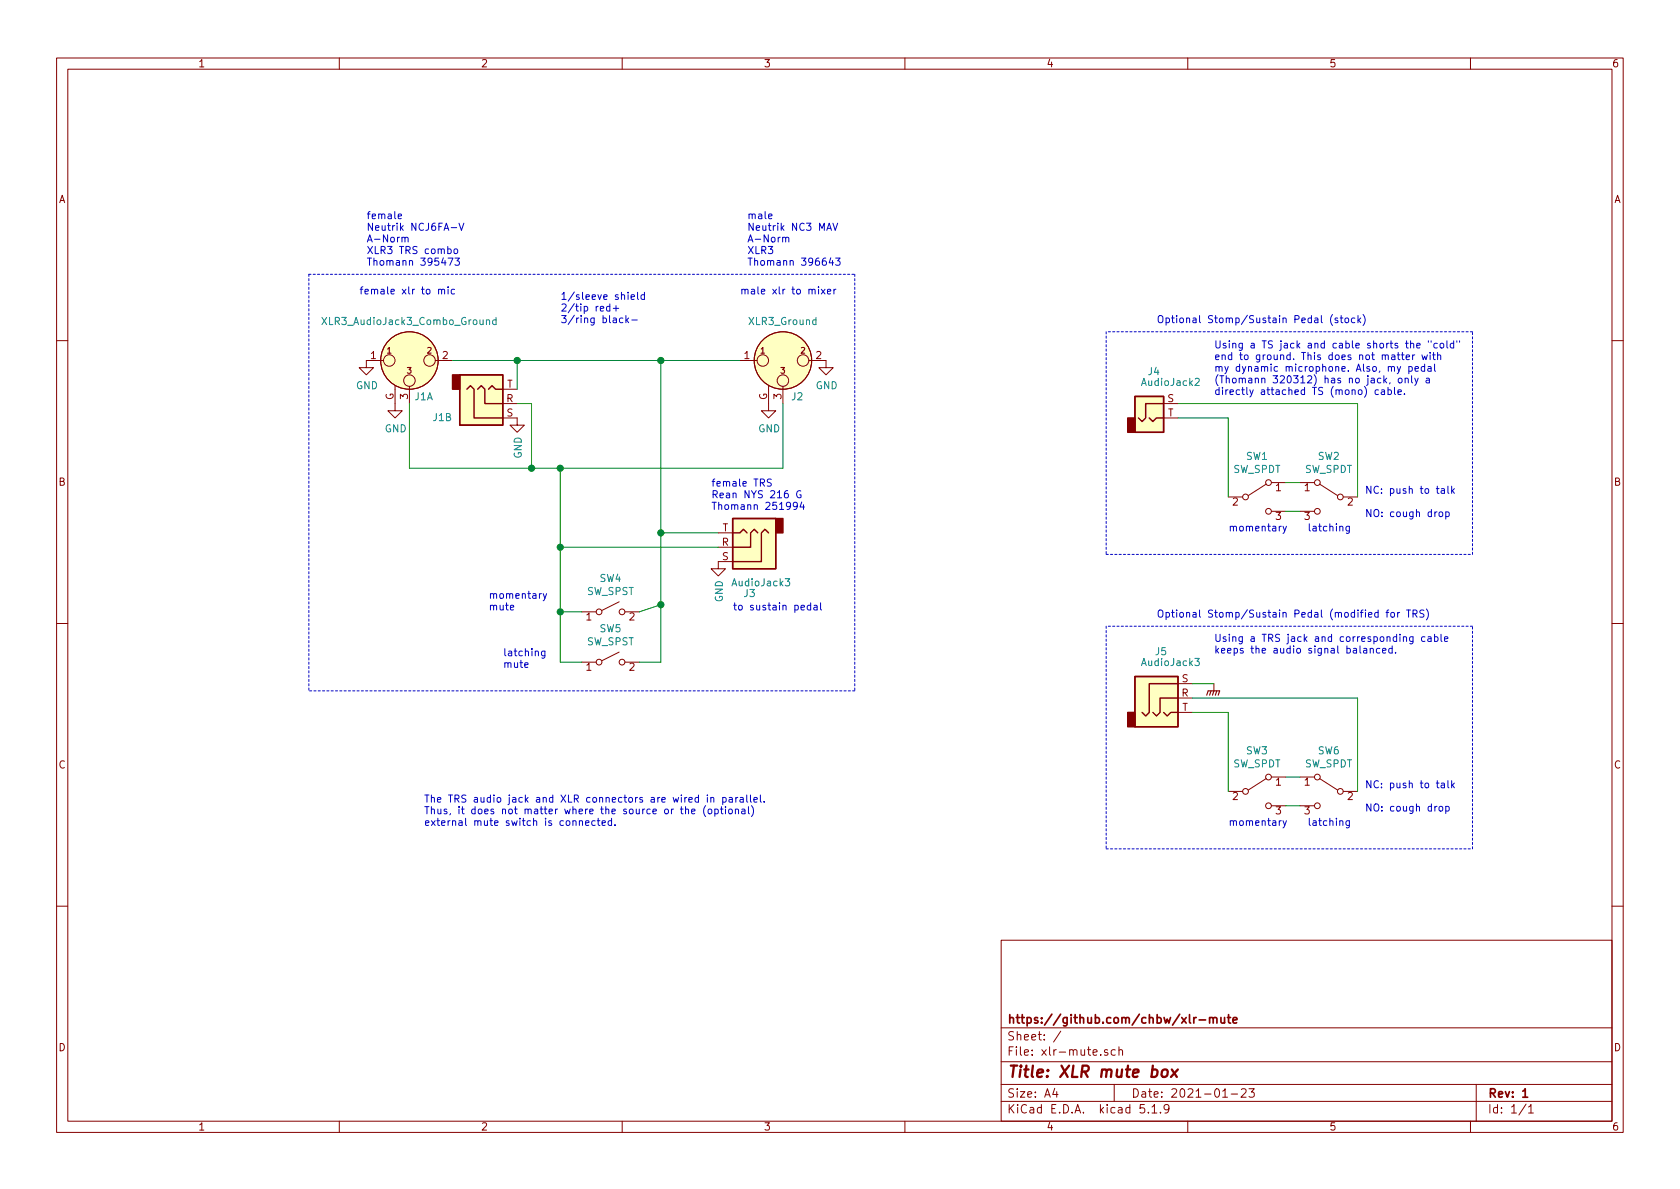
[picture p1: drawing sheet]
EESchema Schematic File Version 4
EELAYER 30 0
EELAYER END
$Descr A4 11693 8268
encoding utf-8
Sheet 1 1
Title "XLR mute box"
Date "2021-01-23"
Rev "1"
Comp "https://github.com/chbw/xlr-mute"
Comment1 ""
Comment2 ""
Comment3 ""
Comment4 ""
$EndDescr
Text Notes 3900 2250 0    50   ~ 0
1/sleeve shield\n2/tip red+\n3/ring black-
$Comp
L power:GND #PWR02
U 1 1
P 5750 2500
F 0 "#PWR02" H 5750 2250 50  0001 C CNN
F 1 "GND" H 5755 2327 50  0000 C CNN
F 2 "" H 5750 2500 50  0001 C CNN
F 3 "" H 5750 2500 50  0001 C CNN
	1    5750 2500
	1    0    0    -1  
$EndComp
$Comp
L power:GND #PWR01
U 1 1
P 2550 2500
F 0 "#PWR01" H 2550 2250 50  0001 C CNN
F 1 "GND" H 2555 2327 50  0000 C CNN
F 2 "" H 2550 2500 50  0001 C CNN
F 3 "" H 2550 2500 50  0001 C CNN
	1    2550 2500
	1    0    0    -1  
$EndComp
Wire Wire Line
	5450 2800 5450 3250
Text Notes 2500 2050 0    50   ~ 0
female xlr to mic
Text Notes 5150 2050 0    50   ~ 0
male xlr to mixer
$Comp
L Switch:SW_SPDT SW2
U 1 1
P 9250 3450
F 0 "SW2" H 9250 3735 50  0000 C CNN
F 1 "SW_SPDT" H 9250 3644 50  0000 C CNN
F 2 "" H 9250 3450 50  0001 C CNN
F 3 "~" H 9250 3450 50  0001 C CNN
	1    9250 3450
	-1   0    0    -1  
$EndComp
$Comp
L Switch:SW_SPDT SW1
U 1 1
P 8750 3450
F 0 "SW1" H 8750 3735 50  0000 C CNN
F 1 "SW_SPDT" H 8750 3644 50  0000 C CNN
F 2 "" H 8750 3450 50  0001 C CNN
F 3 "~" H 8750 3450 50  0001 C CNN
	1    8750 3450
	1    0    0    -1  
$EndComp
Wire Wire Line
	9050 3550 8950 3550
Wire Wire Line
	9050 3350 8950 3350
Text Notes 8550 3700 0    50   ~ 0
momentary
Text Notes 9100 3700 0    50   ~ 0
latching
$Comp
L Connector:AudioJack3 J3
U 1 1
P 5200 3800
F 0 "J3" H 5182 4125 50  0000 C CNN
F 1 "AudioJack3" H 5100 4050 50  0000 C CNN
F 2 "" H 5200 3800 50  0001 C CNN
F 3 "~" H 5200 3800 50  0001 C CNN
	1    5200 3800
	-1   0    0    1   
$EndComp
$Comp
L power:GND #PWR03
U 1 1
P 5000 3900
F 0 "#PWR03" H 5000 3650 50  0001 C CNN
F 1 "GND" V 5005 3772 50  0000 R CNN
F 2 "" H 5000 3900 50  0001 C CNN
F 3 "" H 5000 3900 50  0001 C CNN
	1    5000 3900
	1    0    0    -1  
$EndComp
Wire Notes Line
	7700 2300 7700 3850
Wire Notes Line
	7700 3850 10250 3850
Wire Notes Line
	10250 3850 10250 2300
Wire Notes Line
	10250 2300 7700 2300
Text Notes 8050 2250 0    50   ~ 0
Optional Stomp/Sustain Pedal (stock)
Wire Notes Line
	2150 1900 5950 1900
Wire Notes Line
	5950 1900 5950 4800
Wire Notes Line
	5950 4800 2150 4800
Wire Notes Line
	2150 1900 2150 4800
Text Notes 9500 3600 0    50   ~ 0
NC: push to talk\n\nNO: cough drop
Wire Wire Line
	2850 3250 2850 2800
Text Notes 2550 1850 0    50   ~ 0
female\nNeutrik NCJ6FA-V\nA-Norm\nXLR3 TRS combo\nThomann 395473
Text Notes 5200 1850 0    50   ~ 0
male\nNeutrik NC3 MAV\nA-Norm\nXLR3\nThomann 396643
Text Notes 4950 3550 0    50   ~ 0
female TRS\nRean NYS 216 G\nThomann 251994
$Comp
L Connector:XLR3_AudioJack3_Combo_Ground J1
U 1 1
P 2850 2500
F 0 "J1" H 2950 2250 50  0000 C CNN
F 1 "XLR3_AudioJack3_Combo_Ground" H 2850 2774 50  0000 C CNN
F 2 "" H 2850 2500 50  0001 C CNN
F 3 " ~" H 2850 2500 50  0001 C CNN
	1    2850 2500
	1    0    0    -1  
$EndComp
$Comp
L power:GND #PWR04
U 1 1
P 2750 2800
F 0 "#PWR04" H 2750 2550 50  0001 C CNN
F 1 "GND" H 2755 2627 50  0000 C CNN
F 2 "" H 2750 2800 50  0001 C CNN
F 3 "" H 2750 2800 50  0001 C CNN
	1    2750 2800
	1    0    0    -1  
$EndComp
$Comp
L Connector:XLR3_Ground J2
U 1 1
P 5450 2500
F 0 "J2" H 5550 2250 50  0000 C CNN
F 1 "XLR3_Ground" H 5450 2774 50  0000 C CNN
F 2 "" H 5450 2500 50  0001 C CNN
F 3 " ~" H 5450 2500 50  0001 C CNN
	1    5450 2500
	1    0    0    -1  
$EndComp
$Comp
L power:GND #PWR07
U 1 1
P 5350 2800
F 0 "#PWR07" H 5350 2550 50  0001 C CNN
F 1 "GND" H 5355 2627 50  0000 C CNN
F 2 "" H 5350 2800 50  0001 C CNN
F 3 "" H 5350 2800 50  0001 C CNN
	1    5350 2800
	1    0    0    -1  
$EndComp
Wire Wire Line
	2850 3250 3700 3250
$Comp
L Switch:SW_SPST SW4
U 1 1
P 4250 4250
F 0 "SW4" H 4250 4485 50  0000 C CNN
F 1 "SW_SPST" H 4250 4394 50  0000 C CNN
F 2 "" H 4250 4250 50  0001 C CNN
F 3 "~" H 4250 4250 50  0001 C CNN
	1    4250 4250
	1    0    0    -1  
$EndComp
$Comp
L Switch:SW_SPST SW5
U 1 1
P 4250 4600
F 0 "SW5" H 4250 4835 50  0000 C CNN
F 1 "SW_SPST" H 4250 4744 50  0000 C CNN
F 2 "" H 4250 4600 50  0001 C CNN
F 3 "~" H 4250 4600 50  0001 C CNN
	1    4250 4600
	1    0    0    -1  
$EndComp
Wire Wire Line
	4450 4250 4600 4200
Wire Wire Line
	4600 4200 4600 3700
Wire Wire Line
	4050 4250 3900 4250
Wire Wire Line
	3900 4250 3900 3800
Connection ~ 3700 3250
Wire Wire Line
	3900 4250 3900 4600
Wire Wire Line
	3900 4600 4050 4600
Connection ~ 3900 4250
Connection ~ 4600 4200
Wire Wire Line
	4450 4600 4600 4600
Wire Wire Line
	4600 4200 4600 4600
Text Notes 3400 4250 0    50   ~ 0
momentary\nmute
Text Notes 3500 4650 0    50   ~ 0
latching\nmute
Text Notes 5100 4250 0    50   ~ 0
to sustain pedal
Wire Wire Line
	3900 3800 5000 3800
Connection ~ 3900 3800
Wire Wire Line
	3900 3800 3900 3250
Wire Wire Line
	4600 3700 5000 3700
Connection ~ 4600 3700
Wire Wire Line
	4600 2500 4600 3700
Wire Wire Line
	8550 2900 8550 3450
Wire Wire Line
	9450 2800 9450 3450
$Comp
L Switch:SW_SPDT SW6
U 1 1
P 9250 5500
F 0 "SW6" H 9250 5785 50  0000 C CNN
F 1 "SW_SPDT" H 9250 5694 50  0000 C CNN
F 2 "" H 9250 5500 50  0001 C CNN
F 3 "~" H 9250 5500 50  0001 C CNN
	1    9250 5500
	-1   0    0    -1  
$EndComp
$Comp
L Switch:SW_SPDT SW3
U 1 1
P 8750 5500
F 0 "SW3" H 8750 5785 50  0000 C CNN
F 1 "SW_SPDT" H 8750 5694 50  0000 C CNN
F 2 "" H 8750 5500 50  0001 C CNN
F 3 "~" H 8750 5500 50  0001 C CNN
	1    8750 5500
	1    0    0    -1  
$EndComp
Wire Wire Line
	9050 5600 8950 5600
Wire Wire Line
	9050 5400 8950 5400
Text Notes 8550 5750 0    50   ~ 0
momentary
Text Notes 9100 5750 0    50   ~ 0
latching
$Comp
L Connector:AudioJack3 J5
U 1 1
P 8100 4850
F 0 "J5" H 8082 5175 50  0000 C CNN
F 1 "AudioJack3" H 8150 5100 50  0000 C CNN
F 2 "" H 8100 4850 50  0001 C CNN
F 3 "~" H 8100 4850 50  0001 C CNN
	1    8100 4850
	1    0    0    -1  
$EndComp
Wire Notes Line
	7700 4350 7700 5900
Wire Notes Line
	7700 5900 10250 5900
Wire Notes Line
	10250 5900 10250 4350
Wire Notes Line
	10250 4350 7700 4350
Text Notes 8050 4300 0    50   ~ 0
Optional Stomp/Sustain Pedal (modified for TRS)
Text Notes 9500 5650 0    50   ~ 0
NC: push to talk\n\nNO: cough drop
$Comp
L power:GNDPWR #PWR08
U 1 1
P 8450 4750
F 0 "#PWR08" H 8450 4550 50  0001 C CNN
F 1 "GNDPWR" H 8454 4596 50  0001 C CNN
F 2 "" H 8450 4700 50  0001 C CNN
F 3 "" H 8450 4700 50  0001 C CNN
	1    8450 4750
	1    0    0    -1  
$EndComp
Wire Wire Line
	8300 4750 8450 4750
Wire Wire Line
	8550 4950 8300 4950
Wire Wire Line
	8550 4950 8550 5500
Wire Wire Line
	8300 4850 9450 4850
Wire Wire Line
	9450 4850 9450 5500
$Comp
L Connector:AudioJack2 J4
U 1 1
P 8000 2900
F 0 "J4" H 8032 3225 50  0000 C CNN
F 1 "AudioJack2" H 8150 3150 50  0000 C CNN
F 2 "" H 8000 2900 50  0001 C CNN
F 3 "~" H 8000 2900 50  0001 C CNN
	1    8000 2900
	1    0    0    -1  
$EndComp
Wire Wire Line
	8200 2900 8550 2900
Wire Wire Line
	8200 2800 9450 2800
Text Notes 2950 5750 0    50   ~ 0
The TRS audio jack and XLR connectors are wired in parallel.\nThus, it does not matter where the source or the (optional)\nexternal mute switch is connected.
Text Notes 8450 4550 0    50   ~ 0
Using a TRS jack and corresponding cable\nkeeps the audio signal balanced.
Text Notes 8450 2750 0    50   ~ 0
Using a TS jack and cable shorts the "cold"\nend to ground. This does not matter with\nmy dynamic microphone. Also, my pedal\n(Thomann 320312) has no jack, only a\ndirectly attached TS (mono) cable.
Connection ~ 3600 2500
Wire Wire Line
	3150 2500 3600 2500
Wire Wire Line
	3700 3250 3900 3250
Wire Wire Line
	3700 2800 3700 3250
Wire Wire Line
	3600 2800 3700 2800
Wire Wire Line
	3600 2700 3600 2500
$Comp
L power:GND #PWR05
U 1 1
P 3600 2900
F 0 "#PWR05" H 3600 2650 50  0001 C CNN
F 1 "GND" V 3605 2772 50  0000 R CNN
F 2 "" H 3600 2900 50  0001 C CNN
F 3 "" H 3600 2900 50  0001 C CNN
	1    3600 2900
	1    0    0    -1  
$EndComp
$Comp
L Connector:XLR3_AudioJack3_Combo_Ground J1
U 2 1
P 3400 2800
F 0 "J1" H 3150 2900 50  0000 R CNN
F 1 "XLR3_AudioJack3_Combo_Ground" H 3382 3026 50  0001 C CNN
F 2 "" H 3400 2800 50  0001 C CNN
F 3 " ~" H 3400 2800 50  0001 C CNN
	2    3400 2800
	1    0    0    1   
$EndComp
Connection ~ 3900 3250
Wire Wire Line
	3900 3250 5450 3250
Connection ~ 4600 2500
Wire Wire Line
	4600 2500 5150 2500
Wire Wire Line
	3600 2500 4600 2500
$EndSCHEMATC
